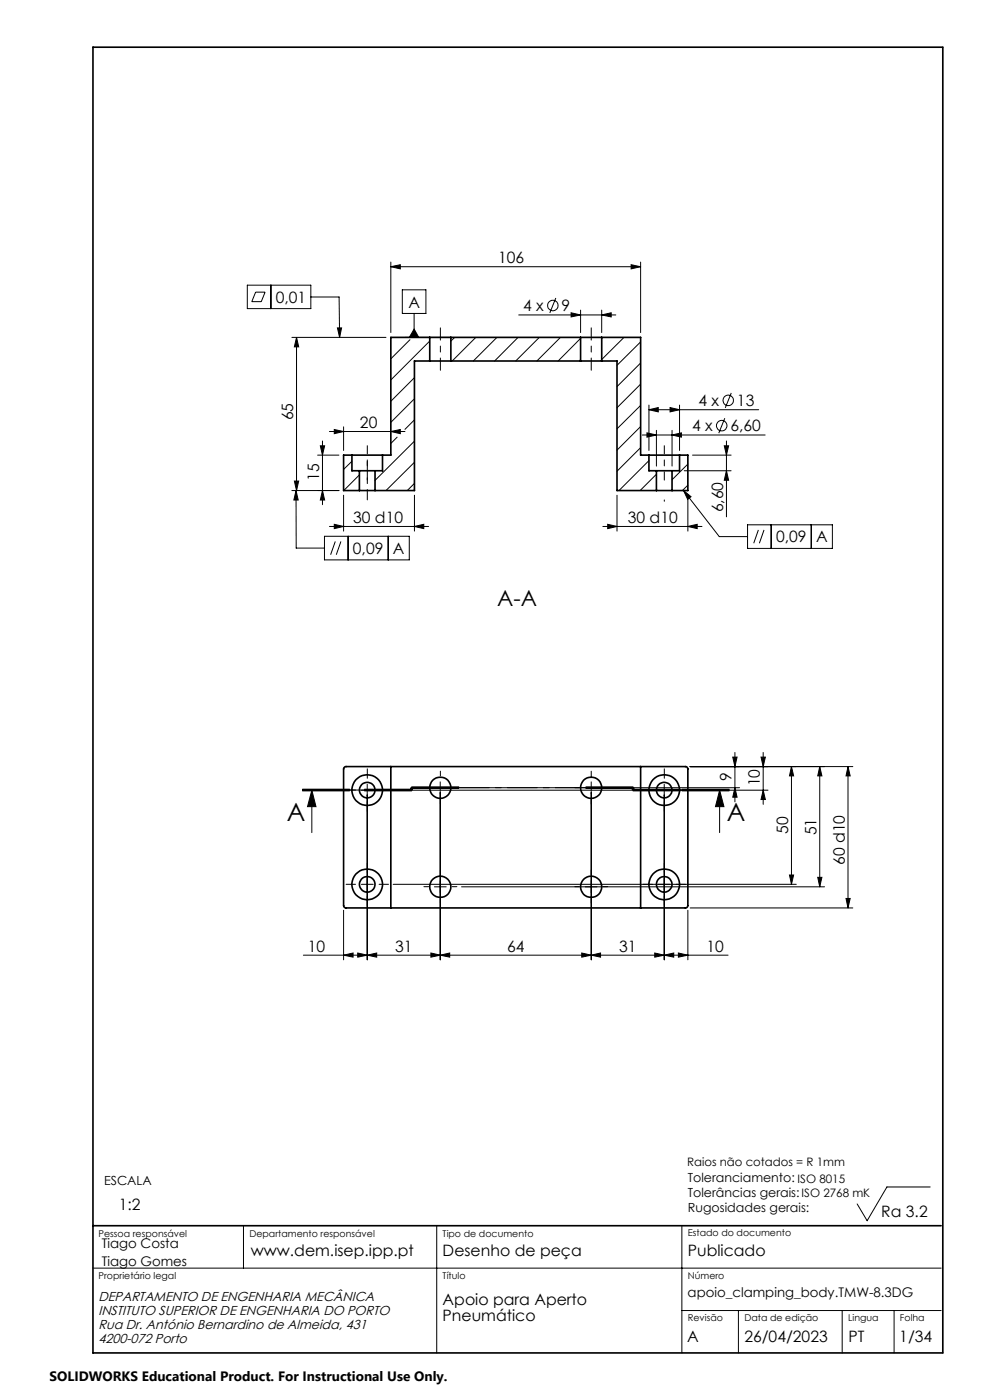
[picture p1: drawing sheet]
<svg xmlns="http://www.w3.org/2000/svg" width="210mm" height="297mm" viewBox="0 0 210 297" stroke-linecap="round" stroke-linejoin="round" font-family="sans-serif">
<g fill="none" stroke="#000" stroke-width=".35">
<path d="M19.7 10h180.3v277h-180.3zM91.2 76.6h4.4M91.2 71.6h4.4M91.2 71.6h-8.3v25h-1.8M91.2 71.6v5M91.2 76.6h-3.3v27.5h-8.3M95.6 71.6v5M95.6 76.6h27.6M95.6 71.6h27.6M123.2 76.6h4.4M123.2 71.6h4.4M123.2 71.6v5"/>
<path d="M127.6 71.6h8.3v25h1.8M127.6 76.6h3.3v27.5h8.3M127.6 71.6v5M74.6 96.6h6.5M74.6 96.6h-1.7v7.5h3.3M74.6 96.6v3.3h1.6M76.2 99.9h3.4M76.2 99.9v4.2M79.6 99.9v4.2M81.1 96.6v3.3h-1.5M137.7 96.6h6.4M137.7 96.6v3.3h1.5"/>
<path d="M139.2 99.9h3.4M139.2 99.9v4.2M142.6 99.9v4.2M144.1 96.6h1.8v7.5h-3.3M144.1 96.6v3.3h-1.5M76.2 104.1h3.4M139.2 104.1h3.4M73.1 162.7l72.3-.1a.49 .49 0 0 1 .5 .5v29a.49 .49 0 0 1-.5 .5h-72.2l-.3-.5v-29zM82.9 162.6v30M135.9 162.6v30M19.7 260h179.9"/>
<circle cx="77.9" cy="167.6" r="3.2"/>
<circle cx="77.9" cy="167.6" r="1.65"/>
<circle cx="93.4" cy="167.1" r="2.25"/>
<circle cx="125.4" cy="167.1" r="2.25"/>
<circle cx="140.9" cy="167.6" r="1.65"/>
<circle cx="140.9" cy="167.6" r="3.2"/>
<circle cx="77.9" cy="187.6" r="3.3"/>
<circle cx="77.9" cy="187.6" r="1.65"/>
<circle cx="93.4" cy="188.1" r="2.24"/>
<circle cx="125.4" cy="188.1" r="2.24"/>
<circle cx="140.9" cy="187.6" r="1.65"/>
<circle cx="140.9" cy="187.6" r="3.3"/>
</g>
<g fill="none" stroke="#000" stroke-width=".21">
<path d="M82.9 56.6l2-.4v.8zM82.9 55.6v15M82.9 56.6h53M133.9 56.2l2 .4-2 .4zM135.9 55.6v15M52.5 60.5h13.4v5h-13.4zM54.2 62h2l-.8 2h-2zM57.5 60.5v5M61.9 71.6h20M62.9 71.6l.5 2h-1zM62.9 71.6v32.5M65.9 63h6l.1 8.6"/>
<path d="M71.6 69.6h.9l-.5 2zM83 71.6h-.1M85.3 61.5h5v5h-5zM85.8 71.6h9.8M87 72.1l-4.1 4M87.8 69.8l1 1.8h-2zM87.8 66.5v5.1M91.2 72.4l-8.3 8.2M96.4 71.6l-.8 .8M100.9 71.6l-5 5M105.4 71.6l-5 5M109.9 71.6l-5 5"/>
<path d="M110 66.8h20.6M114.4 71.6l-5 5M117.9 63.2l-1.3 3.2M118.9 71.6l-5 5M121.1 66.4l2.1 .4-2.1 .4zM123.2 71.8l-4.8 4.8M123.2 76.3l-.3 .3M123.2 65.8v4.8M127.6 66.8l2-.4v.8zM127.6 65.8v4.8M127.9 71.6l-.3 .2M132.4 71.6l-4.8 4.7"/>
<path d="M135.9 72.5l-5 5M135.9 77l-5 5M67.4 96.6h4.5M67.9 94.6h1l-.5 2zM68.4 93.6v13.5M69.9 91.5h16M70.9 91.1l2 .4-2 .5zM72.9 90.6v5M74.6 97.9l-1.7 1.7M82.9 91.5l2-.4v.9zM84.2 92.7l-1.3 1.4M87.9 84.6l-5 5"/>
<path d="M87.9 89.1l-2 2M87.9 80.1l-5 5M87.9 93.6l-8.3 8.3M87.9 98.1l-6 6M135.9 81.5l-5 5M135.9 86l-5 5M135.9 90.5l-5 5M135.9 95l-5 5M136.2 92.3h26.1M137.2 91.8l2 .5-2 .4zM137.7 97.7l-6.4 6.4M137.7 86.9l1.9-.4v.9z"/>
<path d="M137.7 85.9v9.7M137.7 86.9h23.2M139.2 91.3v7.6M142.1 86.5l2 .4-2 .5zM142.6 92.3l1.9-.5v.9zM142.6 91.3v7.6M144.1 85.9v9.7M145.1 99.9h10M145.9 98.5l-3.3 3.3M146.9 96.6h8.2M153.6 94.6h1l-.5 2zM153.7 88.7l-1.2 3.2"/>
<path d="M154.1 99.9l.5 2h-1zM154.1 93.6v16M155.1 83.4l-1.3 3.1M61.9 104.1h10M62.4 102.1h1l-.5 2zM62.8 104.1l.5 2h-1zM62.8 104.1v12.2h6M68.4 104.1l.5 2h-1zM68.8 113.8h18v5h-18zM69.9 111.7h21M70.9 111.2l2 .5-2 .4zM71.1 114.9l-1 2.8"/>
<path d="M72.3 114.9l-1 2.8M72.9 105.1v7.6M73.8 113.8v5M76.2 100.7l-3.3 3.4M82.3 113.8v5M87.9 111.7l2-.5v.9zM87.9 105.1v7.6M87.9 102.5l-1.5 1.6M127.9 111.7h21M128.9 111.2l2 .5-2 .4zM130.9 105.1v7.6M139.2 100.6l-3.4 3.5"/>
<path d="M145 104.1l1.6 1.3-.7 .5zM145 104.1l7.6 9.7h6M145.9 111.7l2-.5v.9zM145.9 105.1v7.6M145.9 102.9l-1.2 1.2M158.6 111.3h18v5h-18zM160.9 112.4l-1 2.8M162.1 112.4l-1 2.8M163.6 111.3v5M172.1 111.3v5M155.9 159.6v10.5M161.9 159.6v11"/>
<path d="M64.2 167.6h10M64.2 167.4h10M64.2 167.8h10M66.1 167.6l.9 3.5h-1.8zM66.1 167.6v9M76.7 167.6h2.5M77.3 167.4h10M77.3 167.8h10M77.9 166.4v37.2M83.4 167.6h79.5M87.1 167.1v.5M87.3 166.9h10"/>
<path d="M87.3 167.3h10M87.5 167.1v.5M93.4 165.9v37.7M124.3 166.9h10M124.3 167.3h10M125.4 165.9v37.7M134.1 167.1v.5M134.3 167.1v.5h10M134.3 167.8h10zM134.3 167.4h10M134.5 167.1v.5M140.9 166.4v37.2"/>
<path d="M144.7 167.6h10M144.7 167.4h10M144.7 167.8h10M146.4 162.6h34.5M152.6 167.6l1 3.5h-1.8zM152.6 167.6v9M155.4 160.6h1l-.5 2zM155.9 167.1l.5 2h-1zM156.9 167.1h-69.6v.5h-10M161.4 160.6h.9l-.4 2zM161.9 167.6l.4 2h-.9zM167.9 162.6l.4 2h-.8z"/>
<path d="M167.9 162.6v25M173.9 162.6l.4 2h-.8zM173.9 162.6v25.5M179.9 162.6l.4 2h-.8zM179.9 162.6v30M72.9 193.1v10.5M76.7 187.6h2.5M83.4 187.6h85.5M92.1 188.1h2.6M97.9 188.1h77M145.9 193.1v10.5M146.4 192.6h34.5"/>
<path d="M167.5 185.6h.8l-.4 2zM173.5 186.1h.8l-.4 2zM179.5 190.6h.8l-.4 2zM64.3 202.6h90.1M72.9 202.6l2-.4v.9zM75.9 202.2l2 .4-2 .5zM77.9 202.6l2-.4v.9zM91.4 202.2l2 .4-2 .5zM93.4 202.6l2-.4v.9zM123.4 202.2l2 .4-2 .5zM125.4 202.6l2-.4v.9zM138.9 202.2l2 .4-2 .5z"/>
<path d="M140.9 202.6l2-.4v.9zM143.9 202.2l2 .4-2 .5zM197.3 251.8h-9.2l-4.2 7.2-2.1-3.6M19.6 269h180M51.6 260v9M92.6 260v27M144.6 260v27M144.6 278h55M156.6 278v9M178.6 278v9M189.7 278v9"/>
<circle cx="117.3" cy="64.8" r="1.12"/>
<circle cx="153.1" cy="90.3" r="1.12"/>
<circle cx="154.5" cy="84.9" r="1.11"/>
</g>
<path d="M154.7 167.6h-20.4" fill="none" stroke="#000" stroke-width=".21" stroke-dasharray="6.3 1.3 1.3 1.3" stroke-dashoffset="3.1"/>
<path d="M87.3 167.1v.5M134.3 167.6v-.5M134.3 167.1h-47" fill="none" stroke="#000" stroke-width=".21" stroke-dasharray="6.3 1.3 1.3 1.3"/>
<path d="M87.3 167.6h-23.1" fill="none" stroke="#000" stroke-width=".21" stroke-dasharray="6.3 1.3 1.3 1.3" stroke-dashoffset="1.8"/>
<g fill="none" stroke="#000" stroke-width=".21" stroke-dasharray="15.2 1.3 1.3 1.3">
<path d="M140.9 106.1v.2M75.4 167.6h-2M77.9 165.1v-2M77.9 170.1v2M80.4 167.6h2M90.9 167.1h-1M93.4 164.6v-1M93.4 169.6v1M95.9 167.1h1M122.9 167.1h-1M125.4 164.6v-1M125.4 169.6v1"/>
<path d="M127.9 167.1h1M138.4 167.6h-2M140.9 165.1v-2M140.9 170.1v2M143.4 167.6h2M75.4 187.6h-2M77.9 185.1v-2M77.9 190.1v2M80.4 187.6h2M90.9 188.1h-1M93.4 185.6v-1M93.4 190.6v1"/>
<path d="M95.9 188.1h1M122.9 188.1h-1M125.4 185.6v-1M125.4 190.6v1M127.9 188.1h1M138.4 187.6h-2M140.9 185.1v-2M140.9 190.1v2M143.4 187.6h2"/>
</g>
<path d="M77.9 106.1v-8.2" fill="none" stroke="#000" stroke-width=".21" stroke-dasharray="15.2 1.3 1.3 1.3" stroke-dashoffset="13"/>
<path d="M93.4 69.6v9M125.4 69.6v9" fill="none" stroke="#000" stroke-width=".21" stroke-dasharray="15.2 1.3 1.3 1.3" stroke-dashoffset="12.6"/>
<path d="M77.9 94.6v7.3M140.9 94.6v7.3" fill="none" stroke="#000" stroke-width=".21" stroke-dasharray="15.2 1.3 1.3 1.3" stroke-dashoffset="13.5"/>
<g fill="#000">
<path d="M71.6 69.6h.9l-.5 2zM87.8 69.8l1 1.8h-2z"/>
<path d="M154.1 99.9l.5 2h-1zM153.6 94.6h1l-.5 2zM68.4 104.1l.5 2h-1zM67.9 94.6h1l-.5 2z"/>
<path d="M62.8 104.1l.5 2h-1zM145 104.1l1.6 1.3-.7 .5z"/>
<path d="M128.9 111.2l2 .5-2 .4zM145.9 111.7l2-.5v.9zM70.9 111.2l2 .5-2 .4zM87.9 111.7l2-.5v.9z"/>
<path d="M152.6 167.6l1 3.5h-1.8zM66.1 167.6l.9 3.5h-1.8z"/>
<path d="M155.4 160.6h1l-.5 2zM155.9 167.1l.5 2h-1zM161.4 160.6h.9l-.4 2zM161.9 167.6l.4 2h-.9zM167.9 162.6l.4 2h-.8zM167.5 185.6h.8l-.4 2zM173.9 162.6l.4 2h-.8zM173.5 186.1h.8l-.4 2zM179.9 162.6l.4 2h-.8zM179.5 190.6h.8l-.4 2zM62.9 71.6l.5 2h-1zM62.4 102.1h1l-.5 2z"/>
<path d="M72.9 202.6l2-.4v.9zM75.9 202.2l2 .4-2 .5zM77.9 202.6l2-.4v.9zM91.4 202.2l2 .4-2 .5zM93.4 202.6l2-.4v.9zM123.4 202.2l2 .4-2 .5zM125.4 202.6l2-.4v.9zM138.9 202.2l2 .4-2 .5zM140.9 202.6l2-.4v.9zM143.9 202.2l2 .4-2 .5zM137.7 86.9l1.9-.4v.9zM142.1 86.5l2 .4-2 .5zM137.2 91.8l2 .5-2 .4zM142.6 92.3l1.9-.5v.9zM121.1 66.4l2.1 .4-2.1 .4zM127.6 66.8l2-.4v.8zM70.9 91.1l2 .4-2 .5zM82.9 91.5l2-.4v.9zM82.9 56.6l2-.4v.8zM133.9 56.2l2 .4-2 .4z"/>
</g>
<g font-size="5.3">
<text x="60.9" y="174.2">A</text>
<text x="154.2" y="174.2">A</text>
</g>
<text font-size="4.7" x="105.5" y="128.5">A-A</text>
<g font-size="3.3">
<text x="105.7" y="55.9">106</text>
<text x="58.5" y="64.2">0,01</text>
<text x="86.6" y="65.2">A</text>
<text x="111" y="66">4 x</text>
<text x="119.1" y="66">9</text>
<text x="62.2" y="89.2" transform="rotate(-90 62.2 89.2)">65</text>
<text x="148.2" y="86.1">4 x</text>
<text x="156.3" y="86.1">13</text>
<text x="76.4" y="90.8">20</text>
<text x="146.8" y="91.5">4 x</text>
<text x="154.9" y="91.5">6,60</text>
<text x="67.7" y="102.1" transform="rotate(-90 67.7 102.1)">15</text>
<text x="74.9" y="110.9">30 d10</text>
<text x="133.2" y="110.9">30 d10</text>
<text x="153.4" y="108.7" transform="rotate(-90 153.4 108.7)">6,60</text>
<text x="74.9" y="117.5">0,09</text>
<text x="83.4" y="117.5">A</text>
<text x="164.6" y="115.1">0,09</text>
<text x="173.1" y="115.1">A</text>
<text x="155.2" y="165.8" transform="rotate(-90 155.2 165.8)">9</text>
<text x="161.2" y="166.8" transform="rotate(-90 161.2 166.8)">10</text>
<text x="167.2" y="176.9" transform="rotate(-90 167.2 176.9)">50</text>
<text x="173.2" y="177.2" transform="rotate(-90 173.2 177.2)">51</text>
<text x="179.2" y="183.5" transform="rotate(-90 179.2 183.5)">60 d10</text>
<text x="65.3" y="201.9">10</text>
<text x="83.8" y="201.9">31</text>
<text x="107.6" y="201.9">64</text>
<text x="131.3" y="201.9">31</text>
<text x="149.8" y="201.9">10</text>
<text x="25.2" y="256.7">1:2</text>
<text x="186.9" y="258.2">Ra 3.2</text>
<text x="53.2" y="266.5">www.dem.isep.ipp.pt</text>
<text x="93.9" y="266.5">Desenho de peça</text>
<text x="145.9" y="266.5">Publicado</text>
<text x="93.9" y="276.8">Apoio para Aperto</text>
<text x="93.9" y="280.3">Pneumático</text>
<text x="145.8" y="284.7">A</text>
<text x="157.9" y="284.7">26/04/2023</text>
<text x="180" y="284.7">PT</text>
<text x="190.8" y="284.7">1/34</text>
</g>
<text font-size="2.9" x="10.5" y="292.9">SOLIDWORKS Educational Product. For Instructional Use Only.</text>
<g font-size="2.8">
<text x="21.6" y="264.8">Tiago Costa</text>
<text x="21.6" y="268.7">Tiago Gomes</text>
<text x="20.9" y="276">DEPARTAMENTO DE ENGENHARIA MECÂNICA</text>
<text x="145.9" y="275.2">apoio_clamping_body.TMW-8.3DG</text>
<text x="20.9" y="282">Rua Dr. António Bernardino de Almeida, 431</text>
<text x="20.9" y="279">INSTITUTO SUPERIOR DE ENGENHARIA DO PORTO</text>
<text x="20.9" y="285">4200-072 Porto</text>
</g>
<g font-size="2.7">
<text x="22.1" y="251.4">ESCALA</text>
<text x="145.9" y="250.8">Toleranciamento: ISO 8015</text>
<text x="145.9" y="254">Tolerâncias gerais:ISO 2768 mK</text>
<text x="145.9" y="257.1">Rugosidades gerais:</text>
</g>
<text font-size="2.5" x="145.8" y="247.4">Raios não cotados = R 1mm</text>
<g font-size="2">
<text x="20.9" y="262.3">Pessoa responsável</text>
<text x="52.9" y="262.3">Departamento responsável</text>
<text x="93.9" y="262.3">Tipo de documento</text>
<text x="145.9" y="262.1">Estado do documento</text>
<text x="20.9" y="271.3">Proprietário legal</text>
<text x="93.9" y="271.3">Título</text>
<text x="145.9" y="271.3">Número</text>
<text x="145.9" y="280.3">Revisão</text>
<text x="157.9" y="280.3">Data de edição</text>
<text x="179.9" y="280.3">Lingua</text>
<text x="190.9" y="280.3">Folha</text>
</g>
</svg>
